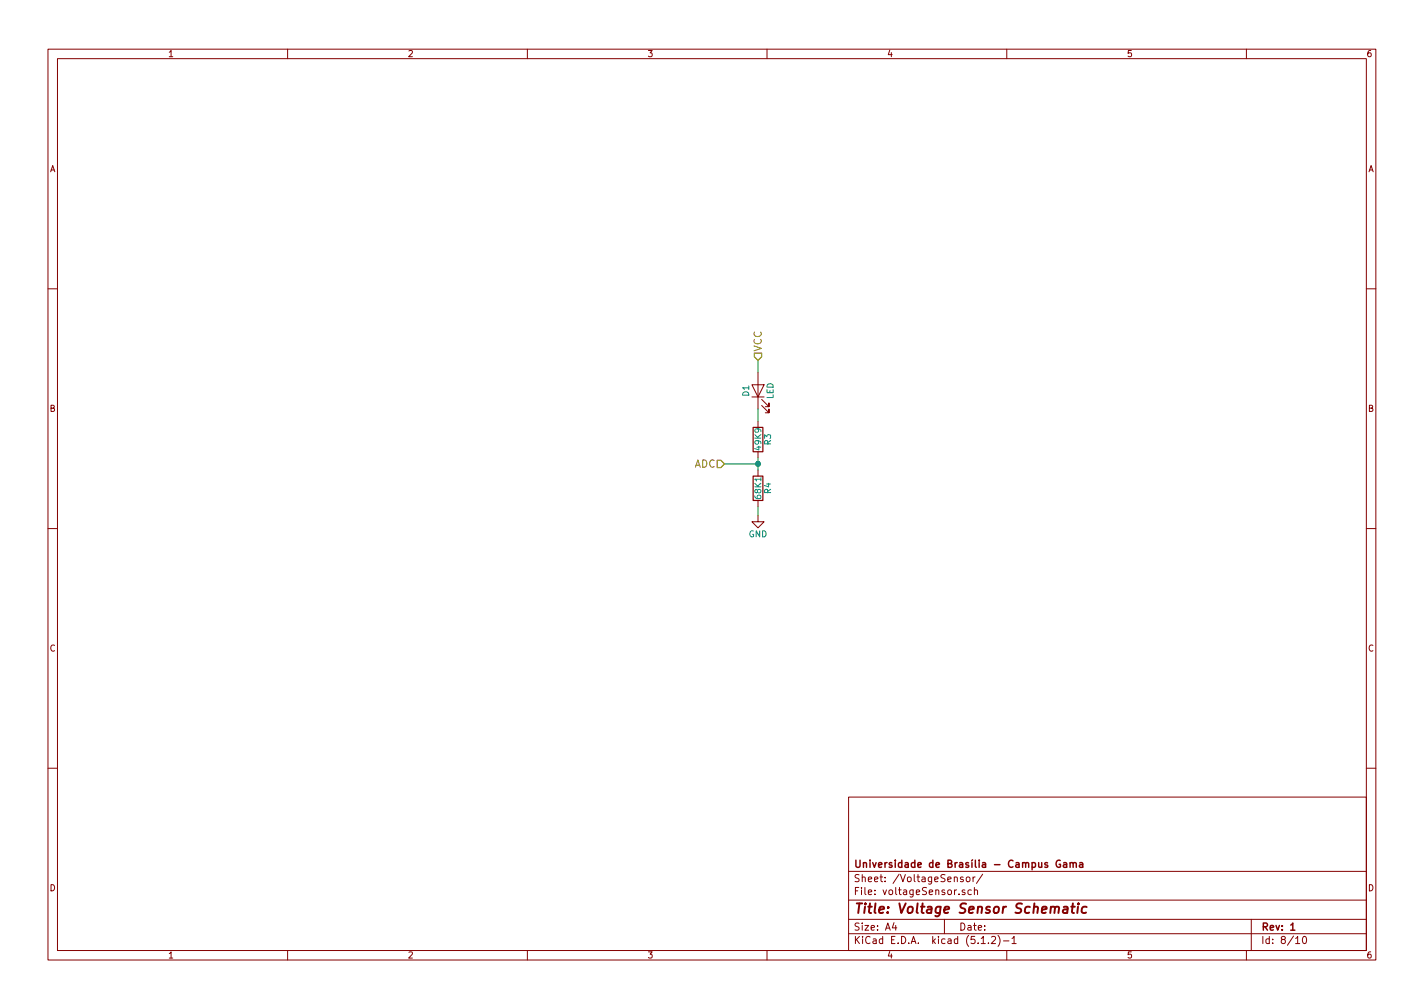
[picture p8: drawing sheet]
EESchema Schematic File Version 4
LIBS:pcb_v1-cache
EELAYER 29 0
EELAYER END
$Descr A4 11693 8268
encoding utf-8
Sheet 8 10
Title "Voltage Sensor Schematic"
Date ""
Rev "1"
Comp "Universidade de Brasília - Campus Gama"
Comment1 ""
Comment2 ""
Comment3 ""
Comment4 ""
$EndDescr
$Comp
L Device:R R3
U 1 1
P 6225 3600
F 0 "R3" V 6305 3600 50  0000 C CNN
F 1 "49K9" V 6225 3600 50  0000 C CNN
F 2 "Resistors_SMD:R_1206" V 6155 3600 50  0001 C CNN
F 3 "https://www.digikey.com/product-detail/en/panasonic-electronic-components/ERA-8AEB4992V/P49.9KBCCT-ND/3069837" H 6225 3600 50  0001 C CNN
	1    6225 3600
	1    0    0    -1  
$EndComp
$Comp
L Device:R R4
U 1 1
P 6225 4000
F 0 "R4" V 6305 4000 50  0000 C CNN
F 1 "68K1" V 6225 4000 50  0000 C CNN
F 2 "Resistors_SMD:R_1206" V 6155 4000 50  0001 C CNN
F 3 "https://www.digikey.com/product-detail/en/stackpole-electronics-inc/RNCP1206FTD68K1/RNCP1206FTD68K1CT-ND/2240736" H 6225 4000 50  0001 C CNN
	1    6225 4000
	1    0    0    -1  
$EndComp
$Comp
L Device:LED D1
U 1 1
P 6225 3200
F 0 "D1" H 6225 3300 50  0000 C CNN
F 1 "LED" H 6225 3100 50  0000 C CNN
F 2 "Resistors_SMD:R_0603" H 6225 3200 50  0001 C CNN
F 3 "https://www.digikey.com/product-detail/en/rohm-semiconductor/SML-D12U1WT86/SML-D12U1WT86CT-ND/5843858" H 6225 3200 50  0001 C CNN
	1    6225 3200
	0    -1   -1   0   
$EndComp
Text HLabel 6225 2950 1    60   Input ~ 0
VCC
Wire Wire Line
	6225 2950 6225 3050
Wire Wire Line
	6225 3350 6225 3450
Wire Wire Line
	6225 3750 6225 3800
$Comp
L power:GND #PWR017
U 1 1
P 6225 4225
F 0 "#PWR017" H 6225 3975 50  0001 C CNN
F 1 "GND" H 6225 4075 50  0000 C CNN
F 2 "" H 6225 4225 50  0001 C CNN
F 3 "" H 6225 4225 50  0001 C CNN
	1    6225 4225
	1    0    0    -1  
$EndComp
Text HLabel 5950 3800 0    60   Input ~ 0
ADC
Wire Wire Line
	5950 3800 6225 3800
Connection ~ 6225 3800
Wire Wire Line
	6225 4150 6225 4225
Wire Wire Line
	6225 3800 6225 3850
$EndSCHEMATC
